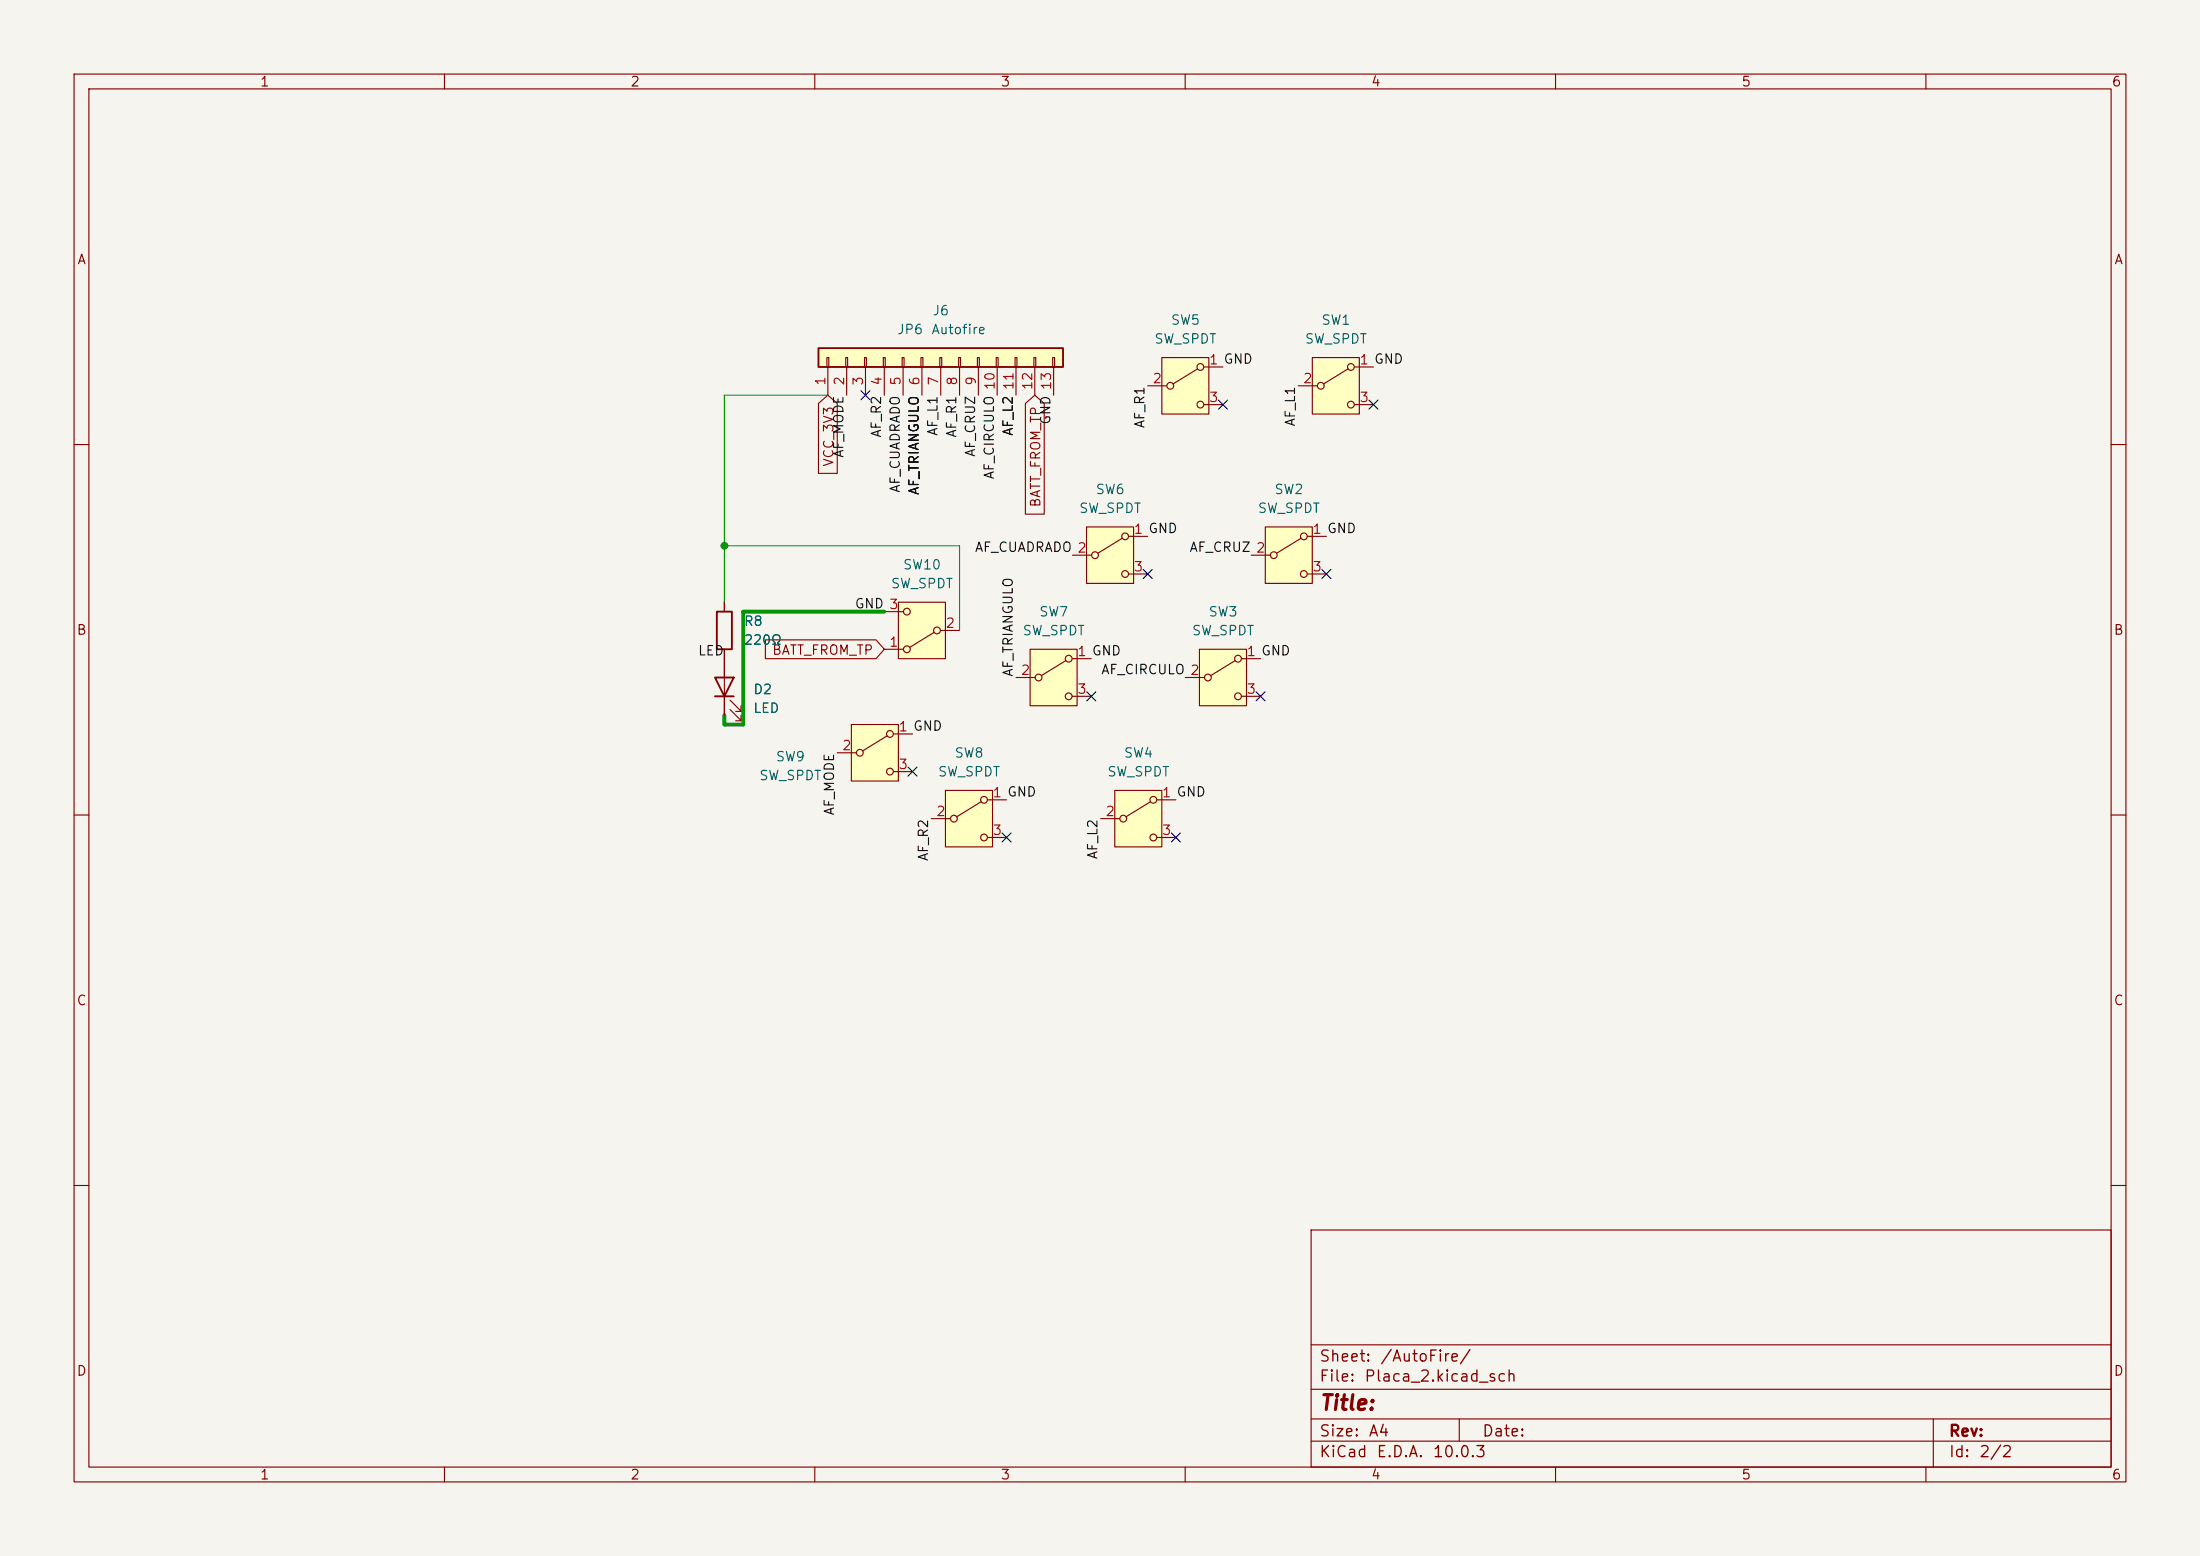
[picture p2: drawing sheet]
<svg xmlns="http://www.w3.org/2000/svg" width="297mm" height="210mm" viewBox="0 0 297 210" stroke-linecap="round" stroke-linejoin="round" font-family="sans-serif">
<path d="M0 0h297v210h-297z" fill="#f5f4ef" stroke="#f5f4ef" stroke-width=".14"/>
<g fill="none" stroke="#840000" stroke-width=".15">
<path d="M10 10h277v190h-277zM12 12h273v186h-273zM60 10v2M110 10v2M160 10v2M210 10v2M260 10v2M10 60h2M285 60h2M10 110h2M285 110h2M10 160h2"/>
<path d="M177 166h108v32h-108zM285 160h2M60 198v2M110 198v2M160 198v2M177 194.5h108M177 191.5h108M177 187.5h108M177 181.5h108M197 191.5v3M210 198v2M260 198v2"/>
<path d="M261 191.5v6.5"/>
</g>
<path d="M139.1 87.6h6.3v7.7h-6.3z" fill="#ffffc2"/>
<g fill="none" stroke="#840000" stroke-width=".15">
<path d="M137.2 91.4h2.5M139.1 87.6h6.3v7.7h-6.3zM143.9 89.2l-3.3 2M144.8 88.9h2.5M144.8 94h2.5"/>
<circle cx="140.2" cy="91.4" r=".46"/>
<circle cx="144.3" cy="88.9" r=".46"/>
<circle cx="144.3" cy="94" r=".46"/>
</g>
<path d="M146.7 71.1h6.3v7.6h-6.3z" fill="#ffffc2"/>
<g fill="none" stroke="#840000" stroke-width=".15">
<path d="M144.8 74.9h2.5M146.7 71.1h6.3v7.6h-6.3zM151.5 72.6l-3.3 2.1M152.4 72.4h2.5M152.4 77.5h2.5"/>
<circle cx="147.8" cy="74.9" r=".46"/>
<circle cx="151.9" cy="77.5" r=".46"/>
<circle cx="151.9" cy="72.4" r=".46"/>
</g>
<path d="M156.8 48.3h6.4v7.6h-6.4z" fill="#ffffc2"/>
<g fill="none" stroke="#840000" stroke-width=".15">
<path d="M154.9 52.1h2.6M156.8 48.3h6.4v7.6h-6.4zM161.7 49.8l-3.3 2M162.6 49.5h2.5M162.6 54.6h2.5"/>
<circle cx="158" cy="52.1" r=".46"/>
<circle cx="162.1" cy="49.5" r=".46"/>
<circle cx="162.1" cy="54.6" r=".46"/>
</g>
<path d="M127.6 106.7h6.4v7.6h-6.4z" fill="#ffffc2"/>
<g fill="none" stroke="#840000" stroke-width=".15">
<path d="M125.7 110.5h2.6M127.6 106.7h6.4v7.6h-6.4zM132.5 108.2l-3.3 2M133.3 108h2.6M133.3 113h2.6"/>
<circle cx="128.8" cy="110.5" r=".46"/>
<circle cx="132.8" cy="108" r=".46"/>
<circle cx="132.8" cy="113" r=".46"/>
</g>
<path d="M177.2 48.3h6.3v7.6h-6.3z" fill="#ffffc2"/>
<g fill="none" stroke="#840000" stroke-width=".15">
<path d="M175.3 52.1h2.5M177.2 48.3h6.3v7.6h-6.3zM182 49.8l-3.3 2M182.9 49.5h2.5M182.9 54.6h2.5"/>
<circle cx="178.3" cy="52.1" r=".46"/>
<circle cx="182.4" cy="49.5" r=".46"/>
<circle cx="182.4" cy="54.6" r=".46"/>
</g>
<path d="M150.5 106.7h6.3v7.6h-6.3z" fill="#ffffc2"/>
<g fill="none" stroke="#840000" stroke-width=".15">
<path d="M148.6 110.5h2.5M150.5 106.7h6.3v7.6h-6.3zM155.3 108.2l-3.3 2M156.2 108h2.5M156.2 113h2.5"/>
<circle cx="151.6" cy="110.5" r=".46"/>
<circle cx="155.7" cy="113" r=".46"/>
<circle cx="155.7" cy="108" r=".46"/>
</g>
<path d="M170.8 71.1h6.4v7.6h-6.4z" fill="#ffffc2"/>
<g fill="none" stroke="#840000" stroke-width=".15">
<path d="M168.9 74.9h2.5M170.8 71.1h6.4v7.6h-6.4zM175.6 72.6l-3.3 2.1M176.5 72.4h2.6M176.5 77.5h2.6"/>
<circle cx="172" cy="74.9" r=".46"/>
<circle cx="176" cy="72.4" r=".46"/>
<circle cx="176" cy="77.5" r=".46"/>
</g>
<path d="M110.5 47h33v2.5h-33z" fill="#ffffc2"/>
<path d="M110.5 47h33v2.5h-33z" fill="none" stroke="#840000" stroke-width=".25"/>
<g fill="none" stroke="#840000" stroke-width=".15">
<path d="M111.6 48.3h.3v1.2h-.3zM111.8 49.5v3.8M114.2 48.3h.2v1.2h-.2zM114.3 49.5v3.8M116.7 48.3h.3v1.2h-.3zM116.8 49.5v3.8M119.3 48.3h.2v1.2h-.2zM119.4 49.5v3.8M121.8 48.3h.2v1.2h-.2zM121.9 49.5v3.8M124.3 48.3h.3v1.2h-.3zM124.5 49.5v3.8"/>
<path d="M126.9 48.3h.2v1.2h-.2zM127 49.5v3.8M129.4 48.3h.3v1.2h-.3zM129.5 49.5v3.8M132 48.3h.2v1.2h-.2zM132.1 49.5v3.8M134.5 48.3h.2v1.2h-.2zM134.6 49.5v3.8M137 48.3h.3v1.2h-.3zM137.2 49.5v3.8M139.6 48.3h.2v1.2h-.2zM139.7 49.5v3.8"/>
<path d="M142.1 48.3h.3v1.2h-.3zM142.2 49.5v3.8"/>
</g>
<path d="M161.9 87.6h6.4v7.7h-6.4z" fill="#ffffc2"/>
<g fill="none" stroke="#840000" stroke-width=".15">
<path d="M160 91.4h2.6M161.9 87.6h6.4v7.7h-6.4zM166.8 89.2l-3.4 2M167.6 88.9h2.6M167.6 94h2.6"/>
<circle cx="163.1" cy="91.4" r=".46"/>
<circle cx="167.1" cy="94" r=".46"/>
<circle cx="167.1" cy="88.9" r=".46"/>
</g>
<path d="M121.3 81.3h6.3v7.6h-6.3z" fill="#ffffc2"/>
<g fill="none" stroke="#840000" stroke-width=".15">
<path d="M119.4 87.6h2.5M119.4 82.6h2.5M121.3 81.3h6.3v7.6h-6.3zM126.1 85.3l-3.3 2.1M127 85.1h2.5"/>
<circle cx="122.4" cy="87.6" r=".46"/>
<circle cx="122.4" cy="82.6" r=".46"/>
<circle cx="126.5" cy="85.1" r=".46"/>
</g>
<path d="M114.9 97.8h6.4v7.6h-6.4z" fill="#ffffc2"/>
<g fill="none" stroke="#840000" stroke-width=".15">
<path d="M110.5 54.5l1.3-1.2 1.2 1.2v9.4h-2.5zM138.4 54.5l1.3-1.2 1.3 1.2v14.9h-2.6zM97.8 81.3v1.3M97.8 87.6v8.9M98.6 95.8l1.5 1.5v-.8v.8h-.8M98.6 94.5l1.5 1.5v-.7v.7h-.8M103.3 86.4h15l1.1 1.2-1.1 1.3h-15zM114.9 97.8h6.4v7.6h-6.4zM119.8 99.3l-3.3 2M120.6 99.1h2.6M113 101.6h2.6M120.6 104.1h2.6"/>
<circle cx="120.1" cy="99.1" r=".46"/>
<circle cx="116.1" cy="101.6" r=".46"/>
<circle cx="120.1" cy="104.1" r=".46"/>
</g>
<path d="M96.5 91.4h2.6l-1.3 2.6zM96.5 94h2.6M96.8 82.6h2v5h-2z" fill="none" stroke="#840000" stroke-width=".25"/>
<path d="M111.8 53.3h-14v28M97.8 73.7h31.7v11.4" fill="none" stroke="#009600" stroke-width=".15"/>
<path d="M119.4 82.6h-19.1v15.2h-2.5v-1.3" fill="none" stroke="#009600" stroke-width=".51"/>
<g fill="none" stroke="#000084" stroke-width=".15">
<path d="M116.2 52.7l1.2 1.2M117.4 52.7l-1.2 1.2M164.5 54l1.2 1.2M165.7 54l-1.2 1.2M184.8 54l1.2 1.2M186 54l-1.2 1.2M154.3 76.9l1.2 1.2M155.5 76.9l-1.2 1.2M178.5 76.9l1.2 1.2M179.7 76.9l-1.2 1.2M146.7 93.4l1.2 1.2M147.9 93.4l-1.2 1.2"/>
<path d="M169.6 93.4l1.2 1.2M170.8 93.4l-1.2 1.2M122.6 103.5l1.2 1.2M123.8 103.5l-1.2 1.2M135.3 112.4l1.2 1.2M136.5 112.4l-1.2 1.2M158.1 112.4l1.3 1.2M159.4 112.4l-1.3 1.2"/>
</g>
<circle cx="97.8" cy="73.7" r=".46" fill="#009600" stroke="#009600" stroke-width=".14"/>
<text font-size="2" fill="#840000" x="178" y="190.8">Title:</text>
<g font-size="1.5" fill="#840000">
<text x="178" y="184.2">Sheet:</text>
<text x="186.2" y="184.2">/AutoFire/</text>
<text x="178" y="186.9">File:</text>
<text x="184.1" y="186.9">Placa_2.kicad_sch</text>
<text x="178" y="197.1">KiCad</text>
<text x="178" y="194.3">Size:</text>
<text x="184.7" y="194.3">A4</text>
<text x="185.7" y="197.1">E.D.A.</text>
<text x="193.3" y="197.1">10.0.3</text>
<text x="200" y="194.3">Date:</text>
<text x="263" y="194.3">Rev:</text>
<text x="263" y="197.1">Id:</text>
<text x="267.1" y="197.1">2/2</text>
</g>
<g font-size="1.3" fill="#840000">
<text x="35" y="12">1</text>
<text x="85" y="12">2</text>
<text x="135" y="12">3</text>
<text x="185" y="12">4</text>
<text x="235" y="12">5</text>
<text x="285" y="12">6</text>
<text x="10.3" y="36">A</text>
<text x="285.3" y="36">A</text>
<text x="112.8" y="63.1" transform="rotate(-90 112.8 63.1)">VCC_3V3</text>
<text x="140.8" y="68.6" transform="rotate(-90 140.8 68.6)">BATT_FROM_TP</text>
<text x="10.3" y="86">B</text>
<text x="104.1" y="88.7">BATT_FROM_TP</text>
<text x="285.3" y="86">B</text>
<text x="10.3" y="136">C</text>
<text x="285.3" y="136">C</text>
<text x="10.3" y="186">D</text>
<text x="285.3" y="186">D</text>
<text x="35" y="200">1</text>
<text x="85" y="200">2</text>
<text x="135" y="200">3</text>
<text x="185" y="200">4</text>
<text x="235" y="200">5</text>
<text x="285" y="200">6</text>
</g>
<g font-size="1.3" fill="#006464">
<text x="121" y="45.4">JP6</text>
<text x="125.6" y="45.4">Autofire</text>
<text x="125.8" y="42.9">J6</text>
<text x="155.7" y="46.7">SW_SPDT</text>
<text x="158" y="44.2">SW5</text>
<text x="176.1" y="46.7">SW_SPDT</text>
<text x="178.3" y="44.2">SW1</text>
<text x="145.6" y="69.6">SW_SPDT</text>
<text x="147.8" y="67">SW6</text>
<text x="169.7" y="69.6">SW_SPDT</text>
<text x="172" y="67">SW2</text>
<text x="121.8" y="77.2">SW10</text>
<text x="120.2" y="79.7">SW_SPDT</text>
<text x="140.2" y="83.5">SW7</text>
<text x="163.1" y="83.5">SW3</text>
<text x="100.3" y="84.8">R8</text>
<text x="100.3" y="87.3">220Ω</text>
<text x="138" y="86.1">SW_SPDT</text>
<text x="160.8" y="86.1">SW_SPDT</text>
<text x="101.6" y="94">D2</text>
<text x="101.6" y="96.5">LED</text>
<text x="102.4" y="105.6">SW_SPDT</text>
<text x="104.6" y="103.1">SW9</text>
<text x="126.5" y="105.1">SW_SPDT</text>
<text x="128.8" y="102.6">SW8</text>
<text x="149.4" y="105.1">SW_SPDT</text>
<text x="151.6" y="102.6">SW4</text>
</g>
<g font-size="1.3" fill="#a90000">
<text x="111.7" y="52.1" transform="rotate(-90 111.7 52.1)">1</text>
<text x="114.3" y="52.1" transform="rotate(-90 114.3 52.1)">2</text>
<text x="116.8" y="52.1" transform="rotate(-90 116.8 52.1)">3</text>
<text x="119.4" y="52.1" transform="rotate(-90 119.4 52.1)">4</text>
<text x="121.9" y="52.1" transform="rotate(-90 121.9 52.1)">5</text>
<text x="124.4" y="52.1" transform="rotate(-90 124.4 52.1)">6</text>
<text x="127" y="52.1" transform="rotate(-90 127 52.1)">7</text>
<text x="129.5" y="52.1" transform="rotate(-90 129.5 52.1)">8</text>
<text x="132.1" y="52.1" transform="rotate(-90 132.1 52.1)">9</text>
<text x="137.1" y="52.7" transform="rotate(-90 137.1 52.7)">11</text>
<text x="139.7" y="52.7" transform="rotate(-90 139.7 52.7)">12</text>
<text x="155.5" y="52">2</text>
<text x="163.1" y="49.5">1 GND</text>
<text x="175.8" y="52">2</text>
<text x="183.4" y="49.5">1 GND</text>
<text x="163.1" y="54.6">3</text>
<text x="183.4" y="54.6">3</text>
<text x="153" y="72.4">1 GND</text>
<text x="153" y="77.4">3</text>
<text x="177.1" y="72.4">1 GND</text>
<text x="177.1" y="77.4">3</text>
<text x="119.9" y="87.6">1</text>
<text x="127.6" y="85.1">2</text>
<text x="145.3" y="88.9">1 GND</text>
<text x="168.2" y="88.9">1 GND</text>
<text x="137.7" y="91.4">2</text>
<text x="145.3" y="94">3</text>
<text x="168.2" y="94">3</text>
<text x="113.6" y="101.6">2</text>
<text x="121.2" y="99">1 GND</text>
<text x="121.2" y="104.1">3</text>
<text x="133.9" y="107.9">1 GND</text>
<text x="156.8" y="107.9">1 GND</text>
<text x="126.3" y="110.5">2</text>
<text x="133.9" y="113">3</text>
<text x="149.2" y="110.5">2</text>
<text x="156.8" y="113">3</text>
</g>
<g font-size="1.3" fill="#0f0f0f">
<text x="119.3" y="59.2" transform="rotate(-90 119.3 59.2)">AF_R2</text>
<text x="126.9" y="58.9" transform="rotate(-90 126.9 58.9)">AF_L1</text>
<text x="129.4" y="59.2" transform="rotate(-90 129.4 59.2)">AF_R1</text>
<text x="137" y="58.9" transform="rotate(-90 137 58.9)">AF_L2</text>
<text x="142.1" y="57.4" transform="rotate(-90 142.1 57.4)">GND 13</text>
<text x="154.8" y="57.9" transform="rotate(-90 154.8 57.9)">AF_R1</text>
<text x="175.1" y="57.7" transform="rotate(-90 175.1 57.7)">AF_L1</text>
<text x="114.2" y="61.9" transform="rotate(-90 114.2 61.9)">AF_MODE</text>
<text x="132" y="61.8" transform="rotate(-90 132 61.8)">AF_CRUZ</text>
<text x="134.5" y="64.8" transform="rotate(-90 134.5 64.8)">AF_CIRCULO 10</text>
<text x="121.8" y="66.6" transform="rotate(-90 121.8 66.6)">AF_CUADRADO</text>
<text x="124.3" y="66.9" transform="rotate(-90 124.3 66.9)">AF_TRIANGULO</text>
<text x="131.5" y="74.8">AF_CUADRADO 2</text>
<text x="160.5" y="74.8">AF_CRUZ 2</text>
<text x="115.3" y="82.4">GND 3</text>
<text x="94.1" y="88.8">LED</text>
<text x="137" y="91.4" transform="rotate(-90 137 91.4)">AF_TRIANGULO</text>
<text x="148.6" y="91.3">AF_CIRCULO 2</text>
<text x="112.9" y="110.1" transform="rotate(-90 112.9 110.1)">AF_MODE</text>
<text x="125.6" y="116.3" transform="rotate(-90 125.6 116.3)">AF_R2</text>
<text x="148.5" y="116.1" transform="rotate(-90 148.5 116.1)">AF_L2</text>
</g>
</svg>
